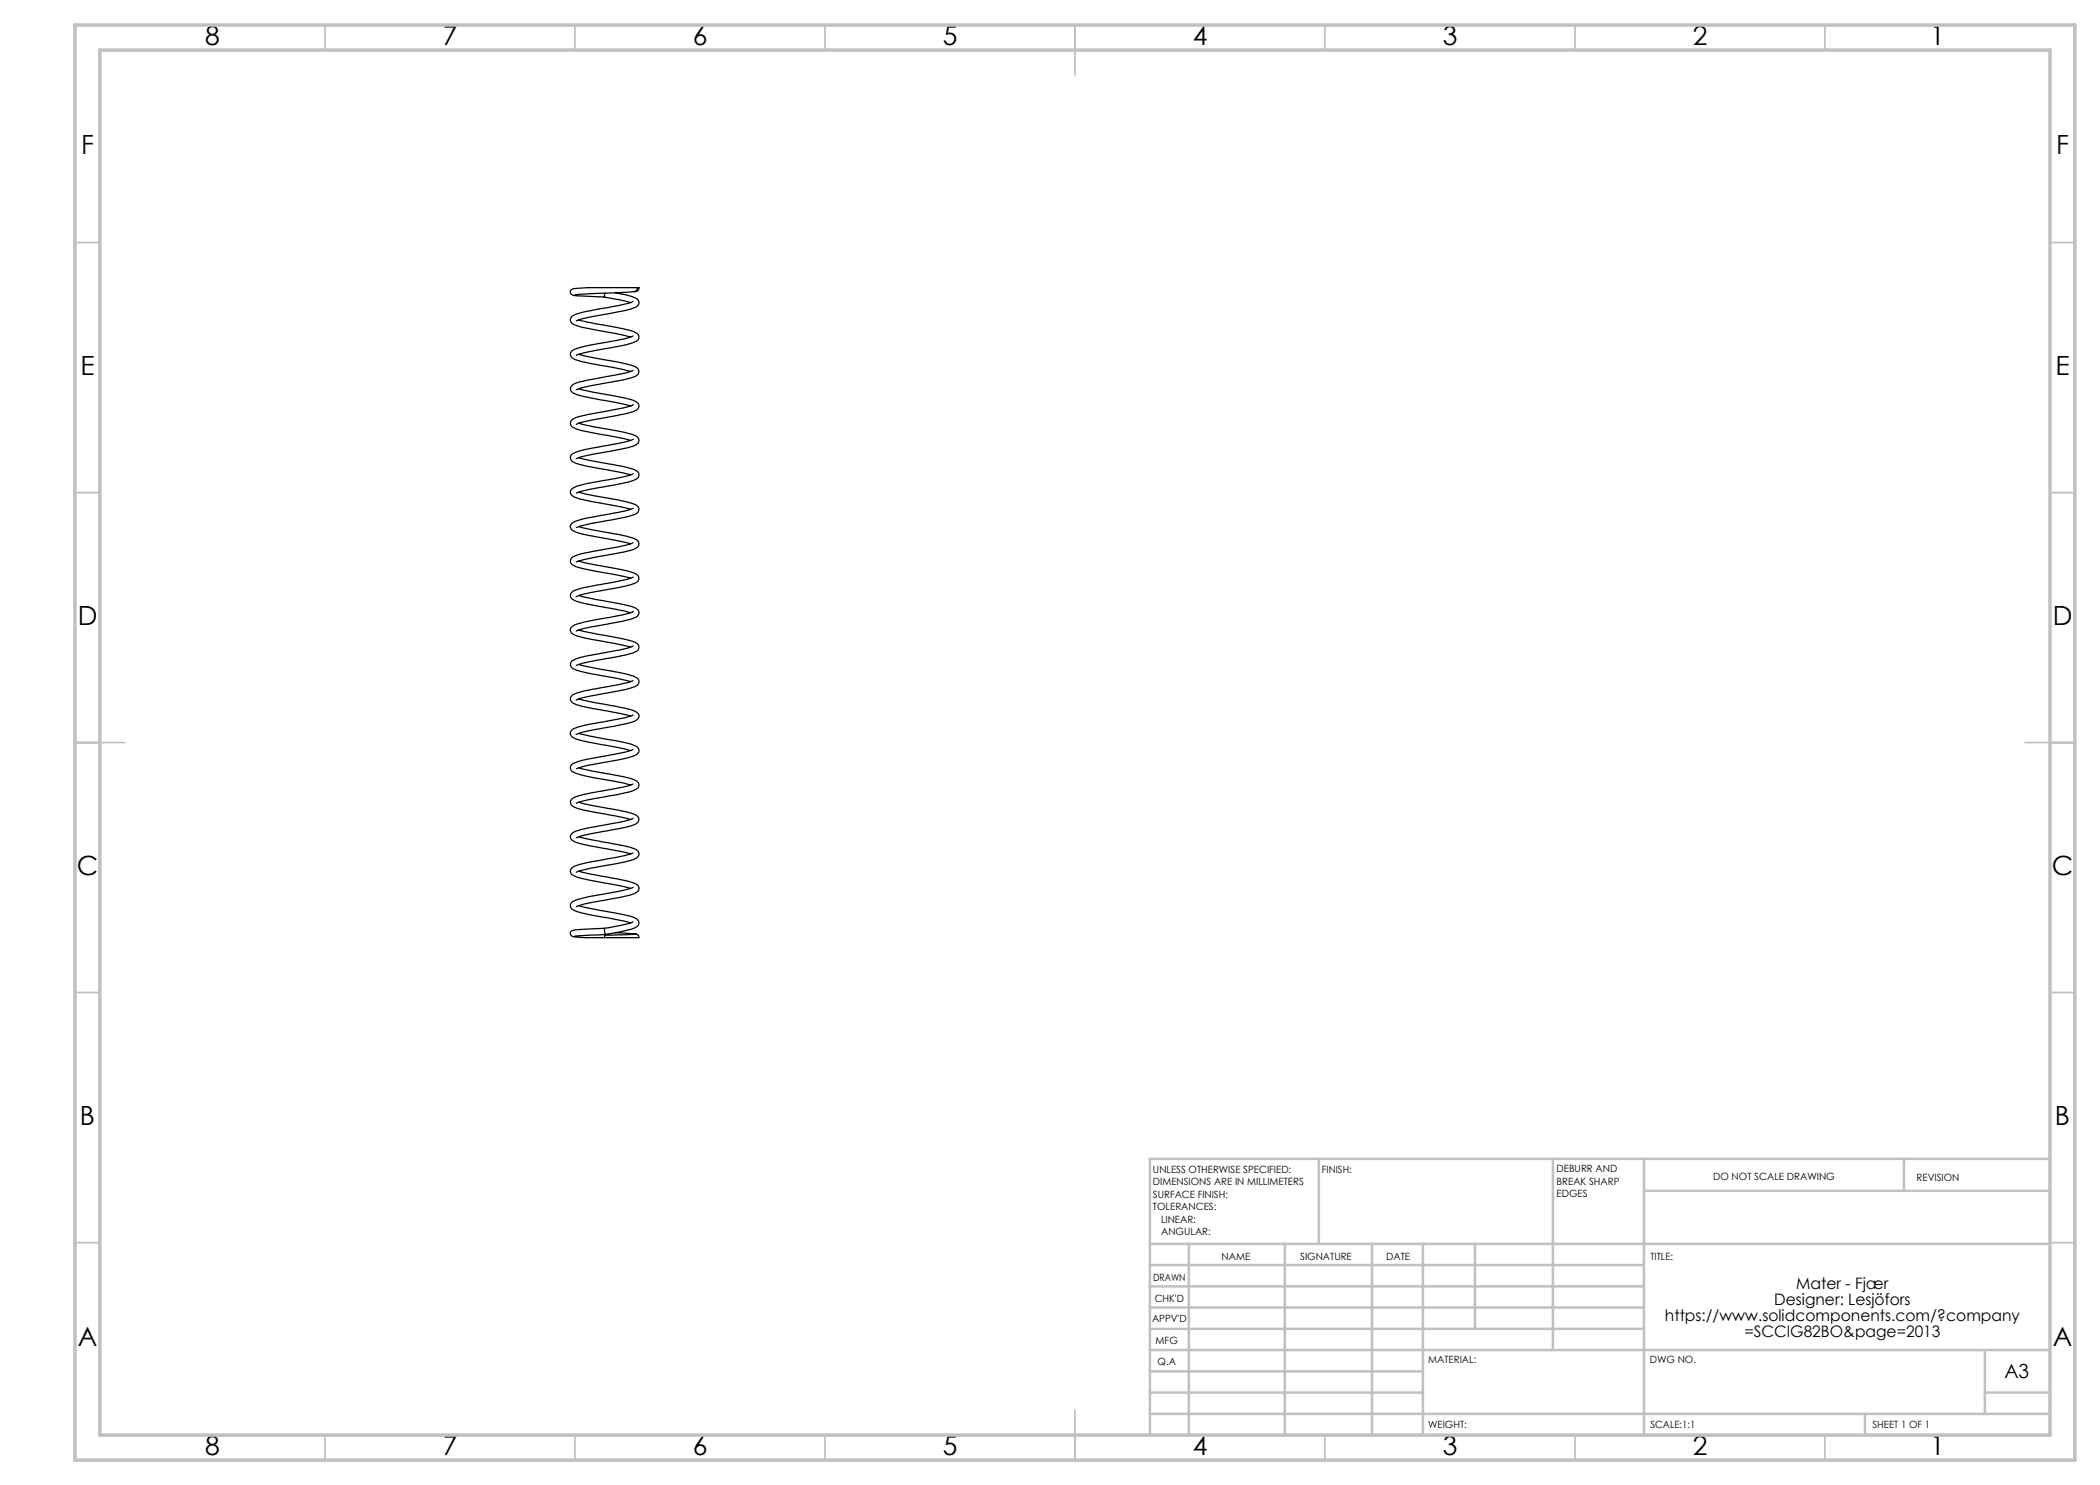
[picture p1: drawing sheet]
<svg xmlns="http://www.w3.org/2000/svg" width="420mm" height="297mm" viewBox="0 0 420 297" stroke-linecap="round" stroke-linejoin="round" font-family="sans-serif">
<g fill="none" stroke="#c0c0c0" stroke-width=".35">
<path d="M65 5v5M115 5v5M165 5v5M215 5v10M265 5v5M315 5v5M365 5v5M15 48.5h5M410 48.5h5M15 98.5h5M410 98.5h5M15 148.5h10"/>
<path d="M405 148.5h10M15 198.5h5M410 198.5h5M15 248.5h5M410 248.5h5M65 287v5M115 287v5M165 287v5M215 282v10M265 287v5M315 287v5M365 287v5"/>
</g>
<g fill="none" stroke="#c0c0c0" stroke-width=".5">
<path d="M263.8 231.8v17M310.6 231.8v38.2M328.8 231.8v55.2M328.8 238.2h81.2M380.8 231.8v6.4M410 231.8h-180v55.2M230 248.8h180M230 257.3h98.8M230 253h98.8M237.8 248.8v38.2M257 248.8v38.2M274.4 248.8v38.2"/>
<path d="M284.6 248.8v38.2M295 248.8v17M230 265.8h98.8M230 261.5h98.8M230 278.5h54.6M230 274.3h54.6M230 270h180M397 278.5h13M397 270v12.8M230 282.8h180M373 282.8v4.2"/>
</g>
<path d="M15 5h400v287h-400zM20 10h390v277h-390z" fill="none" stroke="#c0c0c0" stroke-width=".7"/>
<g fill="none" stroke="#000" stroke-width=".25">
<path d="M120.9 59.4l3.1 .6 2.1 .5M121 58.6l-.1 .8M123 58.6a9.7 9.7 0 0 1 4.6 1.4 .98 .98 0 0 1-.6 1.5l-1.7 .6-6.9 1.2-3.1 .9M127 58.3l-12 .6M127.5 57.5h-1.9a84.4 84.4 0 0 0-10.9 .2 .71 .71 0 0 0-.6 .9 .71 .71 0 0 0 .9 .5l5.9 .3M127.5 57.5h.3M127.5 57.5l-.1 .6-.4 .2M127.8 57.5l-.2 .6-.7 .2M115.7 77.7l6.2 1.3a19.6 19.6 0 0 1 5.5 1.4 1 1 0 0 1 .3 1.1 1 1 0 0 1-.8 .7l-1.6 .5-8.7 1.7-1.3 .5M115.7 70.9l1.6 .4a75.6 75.6 0 0 1 9.7 2 1.01 1.01 0 0 1 .8 1 1.01 1.01 0 0 1-.8 1l-2.7 .8-6.5 1.1-2.5 .8M115.7 64l1.9 .4 4.3 .8a19.3 19.3 0 0 1 5.5 1.5 .98 .98 0 0 1 .3 1 .98 .98 0 0 1-.8 .7l-2.4 .7a67.1 67.1 0 0 0-9.2 2M126.6 60.3a15.1 15.1 0 0 1-4.6 1.1l-2 .4a18.5 18.5 0 0 0-5.5 1.4 .93 .93 0 0 0-.4 .9 .93 .93 0 0 0 .6 .8l2 .6 6.9 1.3 2.5 .6"/>
<path d="M126.6 67.2a77.1 77.1 0 0 1-9.7 2.1l-1.4 .4a1.22 1.22 0 0 0-1.3 1.7 8.8 8.8 0 0 0 4.1 1.3l4.8 .9 3 .7M126.6 74.1l-1.5 .5-5.6 1.1a15.3 15.3 0 0 0-5.1 1.3 1 1 0 0 0-.3 1.1 1 1 0 0 0 1 .7l2.1 .6 5.6 1 3.3 .8M115.7 98.4l1.4 .4 4.4 .8a22.5 22.5 0 0 1 6 1.6 1.02 1.02 0 0 1 .2 1.1 1.02 1.02 0 0 1-.9 .6l-2 .6-6.9 1.3-2.6 .7M115.7 91.5l6.2 1.3a17.2 17.2 0 0 1 5.5 1.5l.2 .1a.94 .94 0 0 1-.5 1.5 55.5 55.5 0 0 1-9.4 2l-2.4 .7M115.7 84.6l2.6 .7 4.9 .8a10.8 10.8 0 0 1 4.4 1.4 .99 .99 0 0 1-.6 1.6l-1.7 .5-8.5 1.6-1.5 .6M126.6 81l-2.1 .6-5.8 1.1a11.8 11.8 0 0 0-4.3 1.3 .89 .89 0 0 0 .2 1.5 38.3 38.3 0 0 0 8.1 1.8l3.4 .8M126.6 87.9a65.1 65.1 0 0 1-9.4 2l-2.3 .7a.99 .99 0 0 0-.8 .9 .99 .99 0 0 0 .7 1l2.9 .8 6.8 1.2 1.6 .5M126.6 94.8l-2.2 .6-5.6 1a12.4 12.4 0 0 0-4.4 1.4 .97 .97 0 0 0-.3 1 .97 .97 0 0 0 .9 .6l3 .9 6.2 1.1 1.9 .5M115.7 119.1l1.8 .5 4.8 .8a21.1 21.1 0 0 1 4.9 1.3 .97 .97 0 0 1 .6 1 .97 .97 0 0 1-.8 .8l-2.6 .8-7.6 1.4-1.5 .5M115.7 112.2l6.6 1.4a13.9 13.9 0 0 1 5.2 1.4 1.01 1.01 0 0 1-.6 1.7l-1.8 .5-5 1a17.6 17.6 0 0 0-4.9 1.1h.1M115.8 105.3l2.1 .6 5.1 .9a12.2 12.2 0 0 1 4.5 1.3 1.14 1.14 0 0 1 .1 1.2 1.14 1.14 0 0 1-1 .6l-2.5 .6a58.5 58.5 0 0 0-8.8 1.9M126.6 101.7v-.1a37.8 37.8 0 0 1-7.6 1.7 13.9 13.9 0 0 0-4.6 1.3 .98 .98 0 0 0-.3 1.1 .98 .98 0 0 0 .9 .7l1.6 .5 9.5 1.9"/>
<path d="M126.6 108.5l-1.3 .5-5.6 1.1a14.8 14.8 0 0 0-5.3 1.4 .93 .93 0 0 0 .4 1.6l1.5 .6 7.8 1.4 2 .6M126.6 115.4l-1.6 .6-4.9 .9a19.9 19.9 0 0 0-5.5 1.4 .98 .98 0 0 0-.5 1 .98 .98 0 0 0 .9 .8l2.3 .7 7.8 1.4 1 .4M115.7 132.9l6.3 1.3a22.2 22.2 0 0 1 5.3 1.3 .96 .96 0 0 1 .5 1.1 .96 .96 0 0 1-.8 .7l-2 .6-6.5 1.2a9.4 9.4 0 0 0-3.3 .9M115.7 126l6.5 1.3a21 21 0 0 1 5.1 1.3 .94 .94 0 0 1 .5 .9 .94 .94 0 0 1-.7 .8 53.4 53.4 0 0 1-9.3 2.1l-2.5 .7M115.8 139.8l2.9 .7 4.2 .7a12.7 12.7 0 0 1 4.5 1.3 .95 .95 0 0 1 .4 1 .95 .95 0 0 1-.8 .7 79.1 79.1 0 0 1-9.8 2.1l-1.9 .6M126.6 122.3a28.1 28.1 0 0 1-7.1 1.6 18.7 18.7 0 0 0-5 1.3 .99 .99 0 0 0-.4 1.1 .99 .99 0 0 0 .9 .7l2.1 .6 5.7 1.1 3.3 .7M126.6 136.1a81.9 81.9 0 0 1-9.8 2.1l-1.3 .4a1.47 1.47 0 0 0-1.4 1.1 1.33 1.33 0 0 0 1.2 1.2l10.8 2.3M126.6 129.2a71.1 71.1 0 0 1-9.9 2.1l-1.1 .3a1.83 1.83 0 0 0-1.5 1.2v.4a2.42 2.42 0 0 0 2.1 1.1l7.2 1.4 2.7 .6M115.7 153.6l2.3 .5 3.8 .7a19.4 19.4 0 0 1 5.6 1.4 .94 .94 0 0 1 .4 .9 .94 .94 0 0 1-.7 .8 23.6 23.6 0 0 1-5.5 1.3l-4.4 .9-1.9 .6M115.7 146.7l6 1.2a14.5 14.5 0 0 1 5.8 1.5l.3 .5v.4a1.51 1.51 0 0 1-1.3 1l-1.3 .4-4.2 .8a23 23 0 0 0-5.7 1.2M126.6 143a73.3 73.3 0 0 1-9.8 2.1l-1.8 .5a1 1 0 0 0-.9 .7 1 1 0 0 0 .3 1.1 15.9 15.9 0 0 0 5.1 1.4l6.6 1.3M126.6 149.9l-1.3 .5-3.9 .7a26.1 26.1 0 0 0-7 1.8 .97 .97 0 0 0-.3 1 .97 .97 0 0 0 .8 .6l2.8 .8 6.4 1.2 2 .5"/>
<path d="M126.6 156.8a72.5 72.5 0 0 1-9.9 2.1l-1.6 .4a1.08 1.08 0 0 0-.8 1.7 11.4 11.4 0 0 0 4.8 1.5l7 1.4M115.7 174.2l7.1 1.5a12.2 12.2 0 0 1 4.8 1.4 .93 .93 0 0 1-.6 1.5l-2.8 .8-7.5 1.4-1.4 .5M115.7 167.4l6.8 1.3a12.3 12.3 0 0 1 5 1.4 1.05 1.05 0 0 1 .2 1.2 1.05 1.05 0 0 1-1 .6l-1.9 .5a74.7 74.7 0 0 0-9.5 2M115.7 160.4l6.1 1.3a15.3 15.3 0 0 1 5.6 1.5 1.02 1.02 0 0 1 .3 1.1 1.02 1.02 0 0 1-.9 .7l-2.2 .6a63.8 63.8 0 0 0-9.3 2M126.6 163.7l-2.5 .7-4.9 .9a10.7 10.7 0 0 0-4.9 1.5 1.02 1.02 0 0 0 .7 1.6l2.3 .6 8.8 1.8M126.6 170.6a59.5 59.5 0 0 1-9.4 2l-1.8 .5a1.34 1.34 0 0 0-1.3 1.4l.1 .2a7 7 0 0 0 3.9 1.4l5.6 1 2.4 .6M126.6 177.4a49.5 49.5 0 0 1-9.1 2l-2.6 .8a1.02 1.02 0 0 0-.8 1 1.02 1.02 0 0 0 .9 1l2.6 .7 8.5 1.7M115.8 181.1l1.5 .4 4.9 1a22.2 22.2 0 0 1 5 1.2 .99 .99 0 0 1 .6 1.1 .99 .99 0 0 1-.9 .8l-2.7 .7-3.2 .6M117.4 187.5h3.4M120.9 185.7l-4.5 .2a2.92 2.92 0 0 0-2.3 .5 .78 .78 0 0 0 1 1l2.3 .1M120.9 185.7l.1 1.2M121 186.9l-6 .4"/>
<path d="M123 186.5l4 .3-.5 .1M126.6 184.4a19.8 19.8 0 0 1-5.7 1.3M126.9 186.8h.3a.51 .51 0 0 1 .5 .7h-6.8v-.5l6.2-.2"/>
</g>
<g font-size="5.3">
<text x="41" y="9">8</text>
<text x="88.5" y="9">7</text>
<text x="138.5" y="9">6</text>
<text x="188.5" y="9">5</text>
<text x="238.5" y="9">4</text>
<text x="288.5" y="9">3</text>
<text x="338.5" y="9">2</text>
<text x="386" y="9">1</text>
<text x="16.2" y="30.7">F</text>
<text x="411.2" y="30.7">F</text>
<text x="16.1" y="75">E</text>
<text x="411.1" y="75">E</text>
<text x="15.5" y="125">D</text>
<text x="410.5" y="125">D</text>
<text x="15.4" y="175">C</text>
<text x="410.4" y="175">C</text>
<text x="16" y="225">B</text>
<text x="411" y="225">B</text>
<text x="15.5" y="269.2">A</text>
<text x="410.5" y="269.2">A</text>
<text x="41" y="291">8</text>
<text x="88.5" y="291">7</text>
<text x="138.5" y="291">6</text>
<text x="188.5" y="291">5</text>
<text x="238.5" y="291">4</text>
<text x="288.5" y="291">3</text>
<text x="338.5" y="291">2</text>
<text x="386" y="291">1</text>
</g>
<text font-size="3.9" x="400.9" y="275.5">A3</text>
<g font-size="3.2">
<text x="359.2" y="257.9">Mater - Fjær</text>
<text x="354.9" y="261">Designer: Lesjöfors</text>
<text x="333" y="264.2">https://www.solidcomponents.com/?company</text>
<text x="348.9" y="267.4">=SCCIG82BO&amp;page=2013</text>
</g>
<g font-size="2">
<text x="230.6" y="234.6">UNLESS OTHERWISE SPECIFIED:</text>
<text x="230.6" y="237.1">DIMENSIONS ARE IN MILLIMETERS</text>
<text x="230.6" y="239.6">SURFACE FINISH:</text>
<text x="264.4" y="234.6">FINISH:</text>
<text x="311.3" y="234.5">DEBURR AND</text>
<text x="311.3" y="237">BREAK SHARP</text>
<text x="311.3" y="239.5">EDGES</text>
<text x="342.6" y="236">DO NOT SCALE DRAWING</text>
<text x="383.3" y="236.2">REVISION</text>
<text x="230.6" y="242.1">TOLERANCES:</text>
<text x="232.2" y="244.6">LINEAR:</text>
<text x="232.2" y="247.1">ANGULAR:</text>
<text x="244.3" y="252">NAME</text>
<text x="260" y="251.9">SIGNATURE</text>
<text x="277.2" y="251.9">DATE</text>
<text x="330.1" y="251.9">TITLE:</text>
<text x="230.6" y="256.1">DRAWN</text>
<text x="230.9" y="260.3">CHK'D</text>
<text x="230.4" y="264.4">APPV'D</text>
<text x="231.1" y="268.8">MFG</text>
<text x="231.5" y="273">Q.A</text>
<text x="285.6" y="272.5">MATERIAL:</text>
<text x="330" y="272.5">DWG NO.</text>
<text x="285.6" y="285.5">WEIGHT:</text>
<text x="330.1" y="285.6">SCALE:1:1</text>
<text x="374.5" y="285.6">SHEET 1 OF 1</text>
</g>
</svg>
